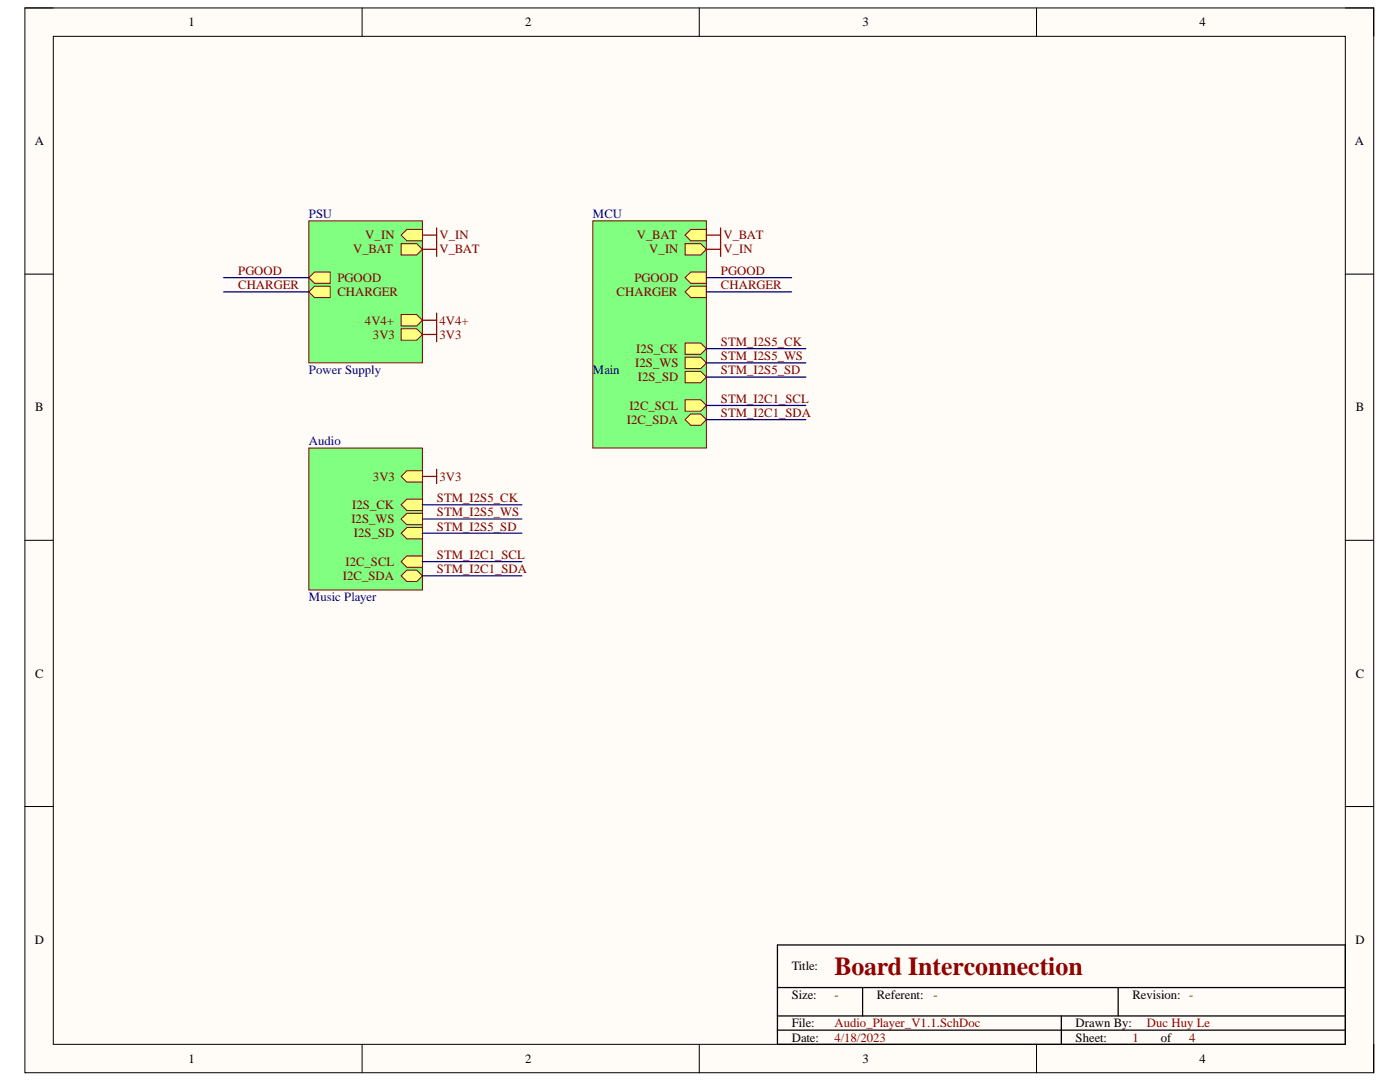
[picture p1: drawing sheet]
<svg xmlns="http://www.w3.org/2000/svg" width="279mm" height="216mm" viewBox="0 0 279 216" stroke-linecap="round" stroke-linejoin="round" font-family="sans-serif">
<path d="M5 1.6h269.2v212.5h-269.2z" fill-rule="evenodd" fill="#fffcf8"/>
<path d="M5 1.6h269.2v212.5h-269.2z" fill="none" stroke="#000" stroke-width=".2"/>
<path d="M10.6 7.3h257.9v201.1h-257.9z" fill-rule="evenodd" fill="#fffcf8"/>
<g fill="none" stroke="#000" stroke-width=".2">
<path d="M5 1.6h5.6M10.6 7.3h257.9v201.1h-257.9zM72.3 1.6v5.7M139.6 1.6v5.7M206.9 1.6v5.7M268.5 1.6h5.7v5.7M5 54.7h5.6M268.5 54.7h5.7M5 107.8h5.6M268.5 107.8h5.7M5 160.9h5.6M268.5 160.9h5.7"/>
<path d="M72.3 208.4v5.7M139.6 208.4v5.7M206.9 208.4v5.7M274.2 208.4v5.7"/>
</g>
<path d="M61.6 44.1h22.7v28.3h-22.7z" fill-rule="evenodd" fill="#80ff80"/>
<path d="M61.6 44.1h22.7v28.3h-22.7z" fill="none" stroke="#800000" stroke-width=".2"/>
<path d="M80.1 46.9l1.1-1.1h3.1v2.2h-3.1z" fill-rule="evenodd" fill="#ffff80"/>
<path d="M80.1 46.9l1.1-1.1h3.1v2.2h-3.1z" fill="none" stroke="#800000" stroke-width=".2"/>
<path d="M80.1 62.8h3.1l1.1 1.1-1.1 1.1h-3.1z" fill-rule="evenodd" fill="#ffff80"/>
<path d="M80.1 62.8h3.1l1.1 1.1-1.1 1.1h-3.1z" fill="none" stroke="#800000" stroke-width=".2"/>
<path d="M80.1 65.6h3.1l1.1 1.1-1.1 1.2h-3.1z" fill-rule="evenodd" fill="#ffff80"/>
<path d="M80.1 65.6h3.1l1.1 1.1-1.1 1.2h-3.1z" fill="none" stroke="#800000" stroke-width=".2"/>
<path d="M80.1 48.6h3.1l1.1 1.1-1.1 1.2h-3.1z" fill-rule="evenodd" fill="#ffff80"/>
<path d="M80.1 48.6h3.1l1.1 1.1-1.1 1.2h-3.1z" fill="none" stroke="#800000" stroke-width=".2"/>
<path d="M61.6 55.4l1.2-1.1h3.1v2.2h-3.1z" fill-rule="evenodd" fill="#ffff80"/>
<path d="M61.6 55.4l1.2-1.1h3.1v2.2h-3.1z" fill="none" stroke="#800000" stroke-width=".2"/>
<path d="M61.6 58.2l1.2-1.1h3.1v2.3h-3.1z" fill-rule="evenodd" fill="#ffff80"/>
<path d="M61.6 58.2l1.2-1.1h3.1v2.3h-3.1z" fill="none" stroke="#800000" stroke-width=".2"/>
<path d="M84.3 46.9h2.8M84.3 49.7h2.8M87.1 45.5v5.7M84.3 63.9h2.8M84.3 66.7h2.8M87.1 62.5v5.7" fill="none" stroke="#800000" stroke-width=".25"/>
<path d="M118.3 44.1h22.7v45.3h-22.7z" fill-rule="evenodd" fill="#80ff80"/>
<path d="M118.3 44.1h22.7v45.3h-22.7z" fill="none" stroke="#800000" stroke-width=".2"/>
<path d="M136.7 48.6h3.1l1.2 1.1-1.2 1.2h-3.1z" fill-rule="evenodd" fill="#ffff80"/>
<path d="M136.7 48.6h3.1l1.2 1.1-1.2 1.2h-3.1z" fill="none" stroke="#800000" stroke-width=".2"/>
<path d="M136.7 79.8h3.1l1.2 1.1-1.2 1.1h-3.1z" fill-rule="evenodd" fill="#ffff80"/>
<path d="M136.7 79.8h3.1l1.2 1.1-1.2 1.1h-3.1z" fill="none" stroke="#800000" stroke-width=".2"/>
<path d="M136.7 83.7l1.2-1.1h1.9l1.2 1.1-1.2 1.2h-1.9z" fill-rule="evenodd" fill="#ffff80"/>
<path d="M136.7 83.7l1.2-1.1h1.9l1.2 1.1-1.2 1.2h-1.9z" fill="none" stroke="#800000" stroke-width=".2"/>
<path d="M136.7 68.4h3.1l1.2 1.2-1.2 1.1h-3.1z" fill-rule="evenodd" fill="#ffff80"/>
<path d="M136.7 68.4h3.1l1.2 1.2-1.2 1.1h-3.1z" fill="none" stroke="#800000" stroke-width=".2"/>
<path d="M136.7 71.3h3.1l1.2 1.1-1.2 1.1h-3.1z" fill-rule="evenodd" fill="#ffff80"/>
<path d="M136.7 71.3h3.1l1.2 1.1-1.2 1.1h-3.1z" fill="none" stroke="#800000" stroke-width=".2"/>
<path d="M136.7 74.1h3.1l1.2 1.1-1.2 1.2h-3.1z" fill-rule="evenodd" fill="#ffff80"/>
<path d="M136.7 74.1h3.1l1.2 1.1-1.2 1.2h-3.1z" fill="none" stroke="#800000" stroke-width=".2"/>
<path d="M136.7 46.9l1.2-1.1h3.1v2.2h-3.1z" fill-rule="evenodd" fill="#ffff80"/>
<path d="M136.7 46.9l1.2-1.1h3.1v2.2h-3.1z" fill="none" stroke="#800000" stroke-width=".2"/>
<path d="M136.7 55.4l1.2-1.1h3.1v2.2h-3.1z" fill-rule="evenodd" fill="#ffff80"/>
<path d="M136.7 55.4l1.2-1.1h3.1v2.2h-3.1z" fill="none" stroke="#800000" stroke-width=".2"/>
<path d="M136.7 58.2l1.2-1.1h3.1v2.3h-3.1z" fill-rule="evenodd" fill="#ffff80"/>
<path d="M136.7 58.2l1.2-1.1h3.1v2.3h-3.1z" fill="none" stroke="#800000" stroke-width=".2"/>
<path d="M141 49.7h2.8M143.8 48.3v2.9" fill="none" stroke="#800000" stroke-width=".25"/>
<path d="M61.6 89.4h22.7v28.3h-22.7z" fill-rule="evenodd" fill="#80ff80"/>
<path d="M61.6 89.4h22.7v28.3h-22.7z" fill="none" stroke="#800000" stroke-width=".2"/>
<path d="M80.1 95.1l1.1-1.2h3.1v2.3h-3.1z" fill-rule="evenodd" fill="#ffff80"/>
<path d="M80.1 95.1l1.1-1.2h3.1v2.3h-3.1z" fill="none" stroke="#800000" stroke-width=".2"/>
<path d="M80.1 100.7l1.1-1.1h3.1v2.3h-3.1z" fill-rule="evenodd" fill="#ffff80"/>
<path d="M80.1 100.7l1.1-1.1h3.1v2.3h-3.1z" fill="none" stroke="#800000" stroke-width=".2"/>
<path d="M80.1 103.6l1.1-1.2h3.1v2.3h-3.1z" fill-rule="evenodd" fill="#ffff80"/>
<path d="M80.1 103.6l1.1-1.2h3.1v2.3h-3.1z" fill="none" stroke="#800000" stroke-width=".2"/>
<path d="M80.1 106.4l1.1-1.1h3.1v2.2h-3.1z" fill-rule="evenodd" fill="#ffff80"/>
<path d="M80.1 106.4l1.1-1.1h3.1v2.2h-3.1z" fill="none" stroke="#800000" stroke-width=".2"/>
<path d="M80.1 112.1l1.1-1.2h3.1v2.3h-3.1z" fill-rule="evenodd" fill="#ffff80"/>
<path d="M80.1 112.1l1.1-1.2h3.1v2.3h-3.1z" fill="none" stroke="#800000" stroke-width=".2"/>
<path d="M80.1 114.9l1.1-1.1h2l1.1 1.1-1.1 1.1h-2z" fill-rule="evenodd" fill="#ffff80"/>
<path d="M80.1 114.9l1.1-1.1h2l1.1 1.1-1.1 1.1h-2z" fill="none" stroke="#800000" stroke-width=".2"/>
<path d="M141 46.9h2.8M143.8 45.5v2.8M84.3 95.1h2.8M87.1 93.7v2.8" fill="none" stroke="#800000" stroke-width=".25"/>
<g fill="none" stroke="#000080" stroke-width=".25">
<path d="M44.6 58.2h17M44.6 55.4h17M141 58.2h17M141 55.4h17M141 75.2h19.8M141 72.4h19.8M141 69.6h19.8M141 83.7h19.8M141 80.9h19.8M84.3 100.7h19.8M84.3 103.6h19.8M84.3 106.4h19.8"/>
<path d="M84.3 112.1h19.8M84.3 114.9h19.8"/>
</g>
<path d="M155.2 188.6h113.3v19.8h-113.3zM155.2 197.1h113.3M172.2 197.1v5.6M223.2 197.1v5.6M155.2 205.6h113.3M155.2 202.7h113.3M211.8 202.7v5.7" fill="none" stroke="#000" stroke-width=".25"/>
<text font-size="5.2" fill="#980000" x="166.5" y="194.5">Board Interconnection</text>
<g font-size="2.5">
<text x="37.6" y="5.2">1</text>
<text x="104.8" y="5.2">2</text>
<text x="172.1" y="5.2">3</text>
<text x="239.4" y="5.2">4</text>
<text x="6.9" y="29">A</text>
<text x="270.4" y="29">A</text>
<text x="7" y="82.1">B</text>
<text x="270.6" y="82.1">B</text>
<text x="7" y="135.2">C</text>
<text x="270.6" y="135.2">C</text>
<text x="6.9" y="188.3">D</text>
<text x="270.5" y="188.3">D</text>
<text x="158" y="193.6">Title:</text>
<text x="158" y="199.3">Size:</text>
<text x="175" y="199.3">Referent:</text>
<text x="226" y="199.3">Revision: -</text>
<text x="158" y="205">File:</text>
<text x="158" y="207.8">Date:</text>
<text x="214.7" y="205">Drawn By:</text>
<text x="214.7" y="207.8">Sheet:</text>
<text x="231.7" y="207.8">of</text>
<text x="37.6" y="212.1">1</text>
<text x="104.8" y="212.1">2</text>
<text x="172.1" y="212.1">3</text>
<text x="239.4" y="212.1">4</text>
</g>
<g font-size="2.5" fill="#000080">
<text x="61.7" y="43.5">PSU</text>
<text x="118.3" y="43.5">MCU</text>
<text x="61.7" y="74.7">Power Supply</text>
<text x="118.3" y="74.7">Main</text>
<text x="61.7" y="88.8">Audio</text>
<text x="61.7" y="120">Music Player</text>
</g>
<g font-size="2.5" fill="#800000">
<text x="72.9" y="47.8">V_IN</text>
<text x="87.7" y="47.8">V_IN</text>
<text x="127.1" y="47.8">V_BAT</text>
<text x="144.4" y="47.8">V_BAT</text>
<text x="70.5" y="50.6">V_BAT</text>
<text x="87.7" y="50.6">V_BAT</text>
<text x="129.6" y="50.6">V_IN</text>
<text x="144.4" y="50.6">V_IN</text>
<text x="47.5" y="57.7">CHARGER</text>
<text x="47.5" y="54.8">PGOOD</text>
<text x="67.3" y="56.2">PGOOD</text>
<text x="67.3" y="59.1">CHARGER</text>
<text x="123.1" y="59.1">CHARGER</text>
<text x="126.6" y="56.2">PGOOD</text>
<text x="143.9" y="54.8">PGOOD</text>
<text x="143.9" y="57.7">CHARGER</text>
<text x="72.8" y="64.8">4V4+</text>
<text x="87.7" y="64.8">4V4+</text>
<text x="74.4" y="67.6">3V3</text>
<text x="87.7" y="67.6">3V3</text>
<text x="127" y="70.4">I2S_CK</text>
<text x="143.9" y="69">STM_I2S5_CK</text>
<text x="143.9" y="71.8">STM_I2S5_WS</text>
<text x="126.8" y="73.2">I2S_WS</text>
<text x="127.3" y="76.1">I2S_SD</text>
<text x="143.9" y="74.7">STM_I2S5_SD</text>
<text x="125.6" y="81.8">I2C_SCL</text>
<text x="143.9" y="80.3">STM_I2C1_SCL</text>
<text x="143.9" y="83.1">STM_I2C1_SDA</text>
<text x="125.1" y="84.6">I2C_SDA</text>
<text x="74.4" y="95.9">3V3</text>
<text x="87.7" y="95.9">3V3</text>
<text x="70.3" y="101.6">I2S_CK</text>
<text x="87.2" y="100.2">STM_I2S5_CK</text>
<text x="70.1" y="104.4">I2S_WS</text>
<text x="70.6" y="107.2">I2S_SD</text>
<text x="87.2" y="103">STM_I2S5_WS</text>
<text x="87.2" y="105.9">STM_I2S5_SD</text>
<text x="68.9" y="112.9">I2C_SCL</text>
<text x="87.2" y="111.5">STM_I2C1_SCL</text>
<text x="68.4" y="115.8">I2C_SDA</text>
<text x="87.2" y="114.3">STM_I2C1_SDA</text>
</g>
<g font-size="2.5" fill="#980000">
<text x="166.5" y="199.3">-</text>
<text x="186.3" y="199.3">-</text>
<text x="166.5" y="205">Audio_Player_V1.1.SchDoc</text>
<text x="166.5" y="207.8">4/18/2023</text>
<text x="226" y="207.8">1</text>
<text x="228.9" y="205">Duc Huy Le</text>
<text x="237.3" y="207.8">4</text>
</g>
</svg>
